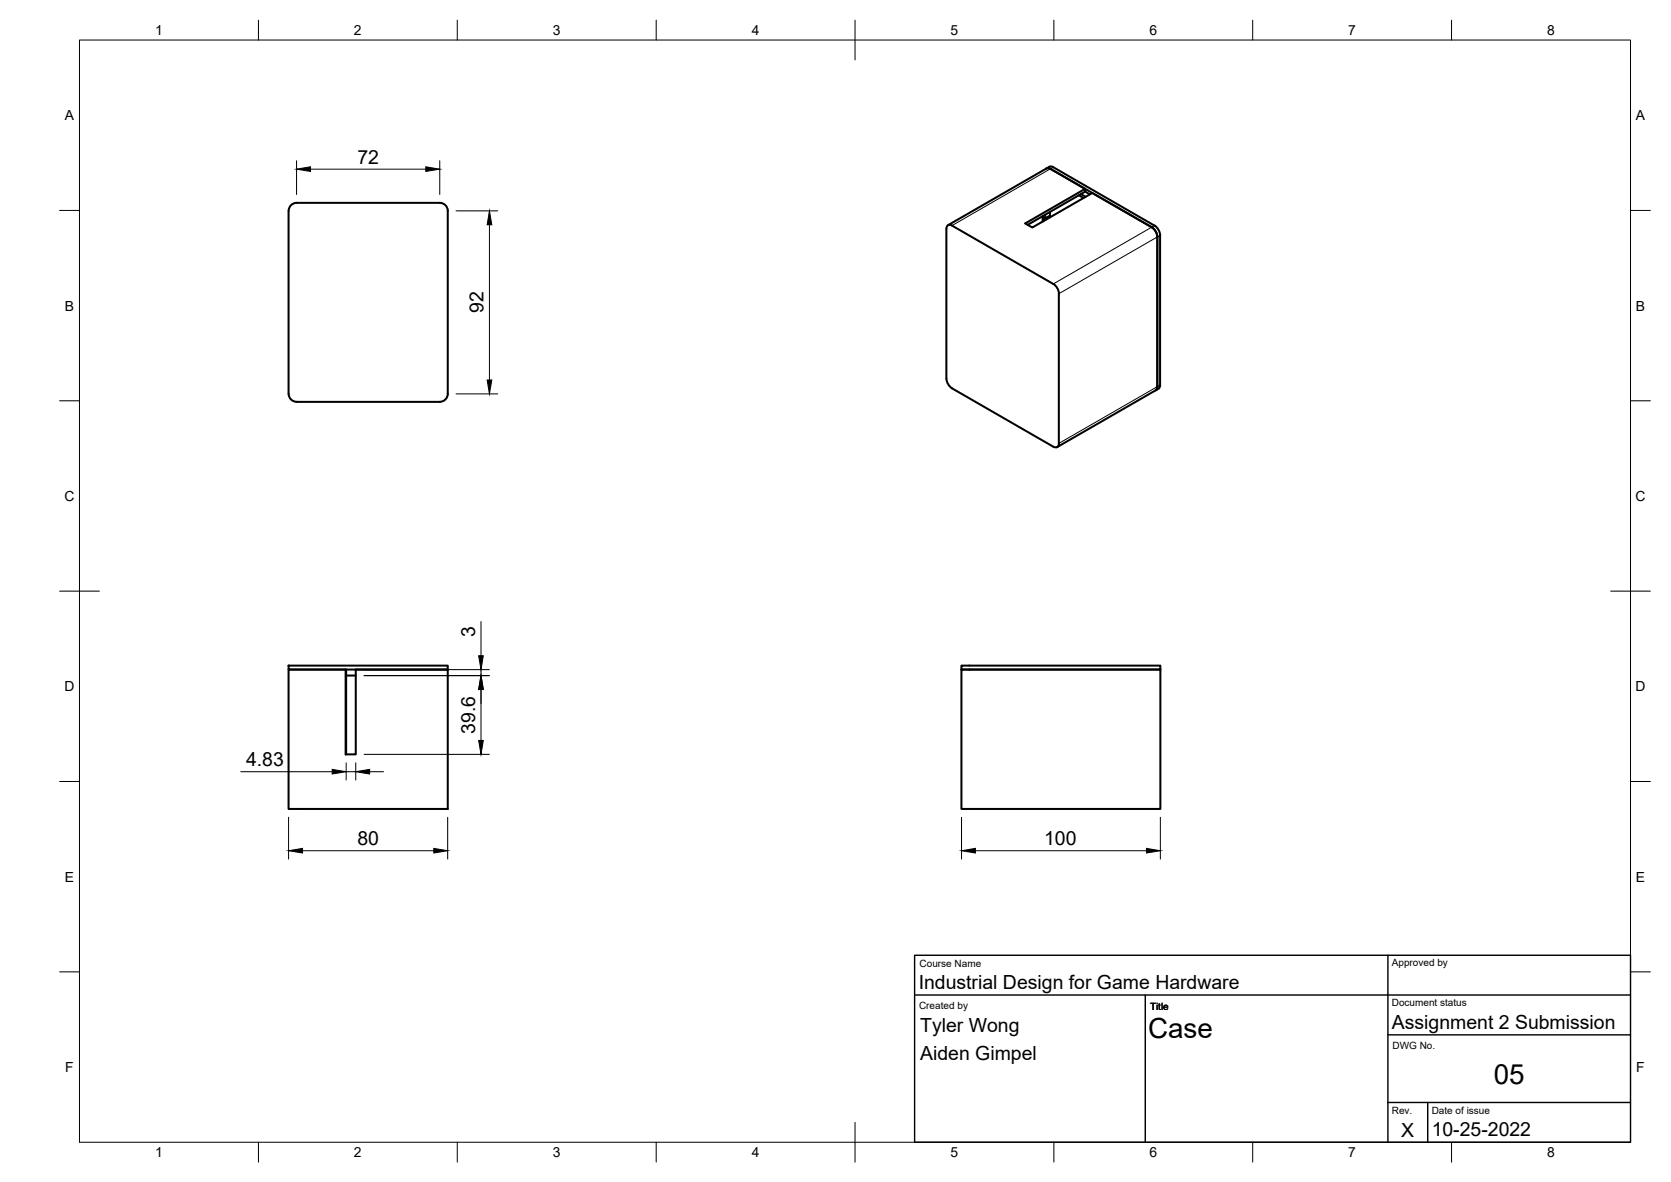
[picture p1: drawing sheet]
<svg xmlns="http://www.w3.org/2000/svg" width="420mm" height="297mm" viewBox="0 0 420 297" stroke-linecap="round" stroke-linejoin="round" font-family="sans-serif">
<!-- layer: Visible -->
<g fill="none" stroke="#000" stroke-width=".51">
<path d="M72.6 53v46M72.6 53a2 2 0 0 1 2-2h36a2 2 0 0 1 2 2v46M238 57.5v37.6M238 57.5a.86 .86 0 0 1 .4-.9 .86 .86 0 0 1 1 .1l25.4 14.7 1 1 .5 1.4M258.4 56.5l14.5-8.4-.1-.6-15 8.6 1.8 1.1 15-8.7 15 8.6M262.2 54.8v.9M262.3 54.8h.1M262.3 54.3l.2 1.2M262.8 54v.9l1.2-.7M262.8 54.9l.2 .3M263.1 42.3l.5-.1 .5 .2 25.5 14.7M264 53.3l.1 1.3"/>
<path d="M264.8 42l25.5 14.7 1 1 .4 1.4-.1 38.2-.3 .4-25.5 14.6M264.8 42l-.5-.2-.5 .1-25.4 14.7M271.3 49.1l1.1 .6M271.8 48.8l1.2 .7M272.9 48.2l1.1 .6M289.6 57.1l1 1.1 .4 1.3v37.7l-.1 .5-.3 .4M266.2 73.8v37.6M72.6 99a2 2 0 0 0 2 2M112.6 99a2 2 0 0 1-2 2M238 95.1l.4 1.4 1 1.1 25.9 14.8a.83 .83 0 0 0 1-1M74.6 101h36M72.6 168.3h14.3v21.3h2.6v-21.3h23.1v35h-40z"/>
<path d="M72.6 167.3h40v1h-40zM87 168.3v21.3M87 169.8h2.5M241.7 167.3v1h50.1v35h-50.1v-35h50.1v-1z"/>
</g>
<!-- layer: Visible Narrow -->
<path d="M264.8 42l-25.4 14.7M290.3 56.7l-25.5 14.7M291.7 59.1l-25.5 14.7M291.7 96.8l-25.5 14.6" fill="none" stroke="#000" stroke-width=".25"/>
<!-- layer: BORDER -->
<g fill="none" stroke="#000" stroke-width=".25">
<path d="M20 10.1h390v276.9h-390zM65 5.1v5M115 5.1v5M165 5.1v5M215 5.1v10M265 5.1v5M315 5.1v5M365 5.1v5M15 52.9h5M410 52.9h5M15 100.7h5M410 100.7h5"/>
<path d="M15 148.6h10M405 148.6h10M15 196.4h5M410 196.4h5M15 244.2h5M410 244.2h5M65 287v5M115 287v5M165 287v5M215 282.1v9.9M265 287v5M315 287v5"/>
<path d="M365 287v5"/>
</g>
<!-- layer: TITLEBLOCK -->
<path d="M230 240.1h180v46.9h-180zM230 250h180M288 250v37M349 240.1v46.9M349 277.1h61M349 260.1h61M359 277.1v9.9" fill="none" stroke="#000" stroke-width=".36"/>
<!-- layer: FD_Dimensions -->
<g fill="none" stroke="#000" stroke-width=".25">
<path d="M74.6 40.4v8.5M78.1 42.5h29M110.6 40.4v8.5M114.7 53h10.5M123.1 56.5v39M114.7 99h10.5M120.9 156.2v8.6M91.5 169.8h31.5M91.5 168.3h31.5M120.9 168.3v1.5M120.9 173.3v12.8M60.5 193.9h23"/>
<path d="M87 191.7v4.3M87 193.9h2.5M89.5 191.7v4.3M91.5 189.6h31.5M92.9 193.9h3.5M72.6 205.4v10.5M76.1 213.8h33M112.6 205.4v10.5M241.8 205.4v10.5M245.3 213.8h43M291.8 205.4v10.5"/>
</g>
<g fill="#000" stroke="#000" stroke-width=".25">
<path d="M74.6 42.5l3.5-.6v1.2zM107.1 41.9l3.5 .6-3.5 .6zM123.1 53l.6 3.5h-1.2zM122.5 95.5h1.2l-.6 3.5zM120.9 169.8l.6 3.5h-1.1zM120.4 164.8h1.1l-.6 3.5zM83.5 193.3l3.5 .6-3.5 .6zM89.5 193.9l3.4-.6v1.2zM120.4 186.1h1.1l-.6 3.5zM72.6 213.8l3.5-.6v1.2zM109.1 213.2l3.5 .6-3.5 .6zM241.8 213.8l3.5-.6v1.2z"/>
<path d="M288.3 213.2l3.5 .6-3.5 .6z"/>
</g>
<g font-size="7">
<text x="288.7" y="261">Case</text>
<text x="375.6" y="272.3">05</text>
</g>
<g font-size="4.9">
<text x="89.9" y="41.1">72</text>
<text x="121.6" y="78.7" transform="rotate(-90 121.6 78.7)">92</text>
<text x="119.5" y="160.1" transform="rotate(-90 119.5 160.1)">3</text>
<text x="119.5" y="184.4" transform="rotate(-90 119.5 184.4)">39.6</text>
<text x="61.9" y="192.5">4.83</text>
<text x="89.9" y="212.3">80</text>
<text x="262.5" y="212.3">100</text>
<text x="231" y="248.5">Industrial Design for Game Hardware</text>
<text x="231.4" y="259.3">Tyler Wong</text>
<text x="350" y="258.6">Assignment 2 Submission</text>
<text x="231.4" y="266.3">Aiden Gimpel</text>
<text x="352.3" y="285.7">X</text>
<text x="360" y="285.5">10-25-2022</text>
</g>
<g font-size="3.5">
<text x="39" y="8.8">1</text>
<text x="89" y="8.8">2</text>
<text x="139" y="8.8">3</text>
<text x="189" y="8.8">4</text>
<text x="239" y="8.8">5</text>
<text x="289" y="8.8">6</text>
<text x="339" y="8.8">7</text>
<text x="389" y="8.8">8</text>
<text x="16.3" y="30.2">A</text>
<text x="411.3" y="30.2">A</text>
<text x="16.3" y="78">B</text>
<text x="411.3" y="78">B</text>
<text x="16.2" y="125.9">C</text>
<text x="411.2" y="125.9">C</text>
<text x="16.2" y="173.7">D</text>
<text x="411.2" y="173.7">D</text>
<text x="16.3" y="221.6">E</text>
<text x="411.3" y="221.6">E</text>
<text x="16.4" y="269.4">F</text>
<text x="411.4" y="269.4">F</text>
<text x="39" y="290.8">1</text>
<text x="89" y="290.8">2</text>
<text x="139" y="290.8">3</text>
<text x="189" y="290.8">4</text>
<text x="239" y="290.8">5</text>
<text x="289" y="290.8">6</text>
<text x="339" y="290.8">7</text>
<text x="389" y="290.8">8</text>
</g>
<g font-size="2.5">
<text x="231.2" y="242.9">Course Name</text>
<text x="350" y="242.9">Approved by</text>
<text x="231.1" y="253.7">Created by</text>
<text x="289.2" y="253.7">Title</text>
<text x="350" y="252.8">Document status</text>
<text x="350.1" y="263.7">DWG No.</text>
<text x="350" y="279.9">Rev.</text>
<text x="360" y="279.9">Date of issue</text>
</g>
</svg>
